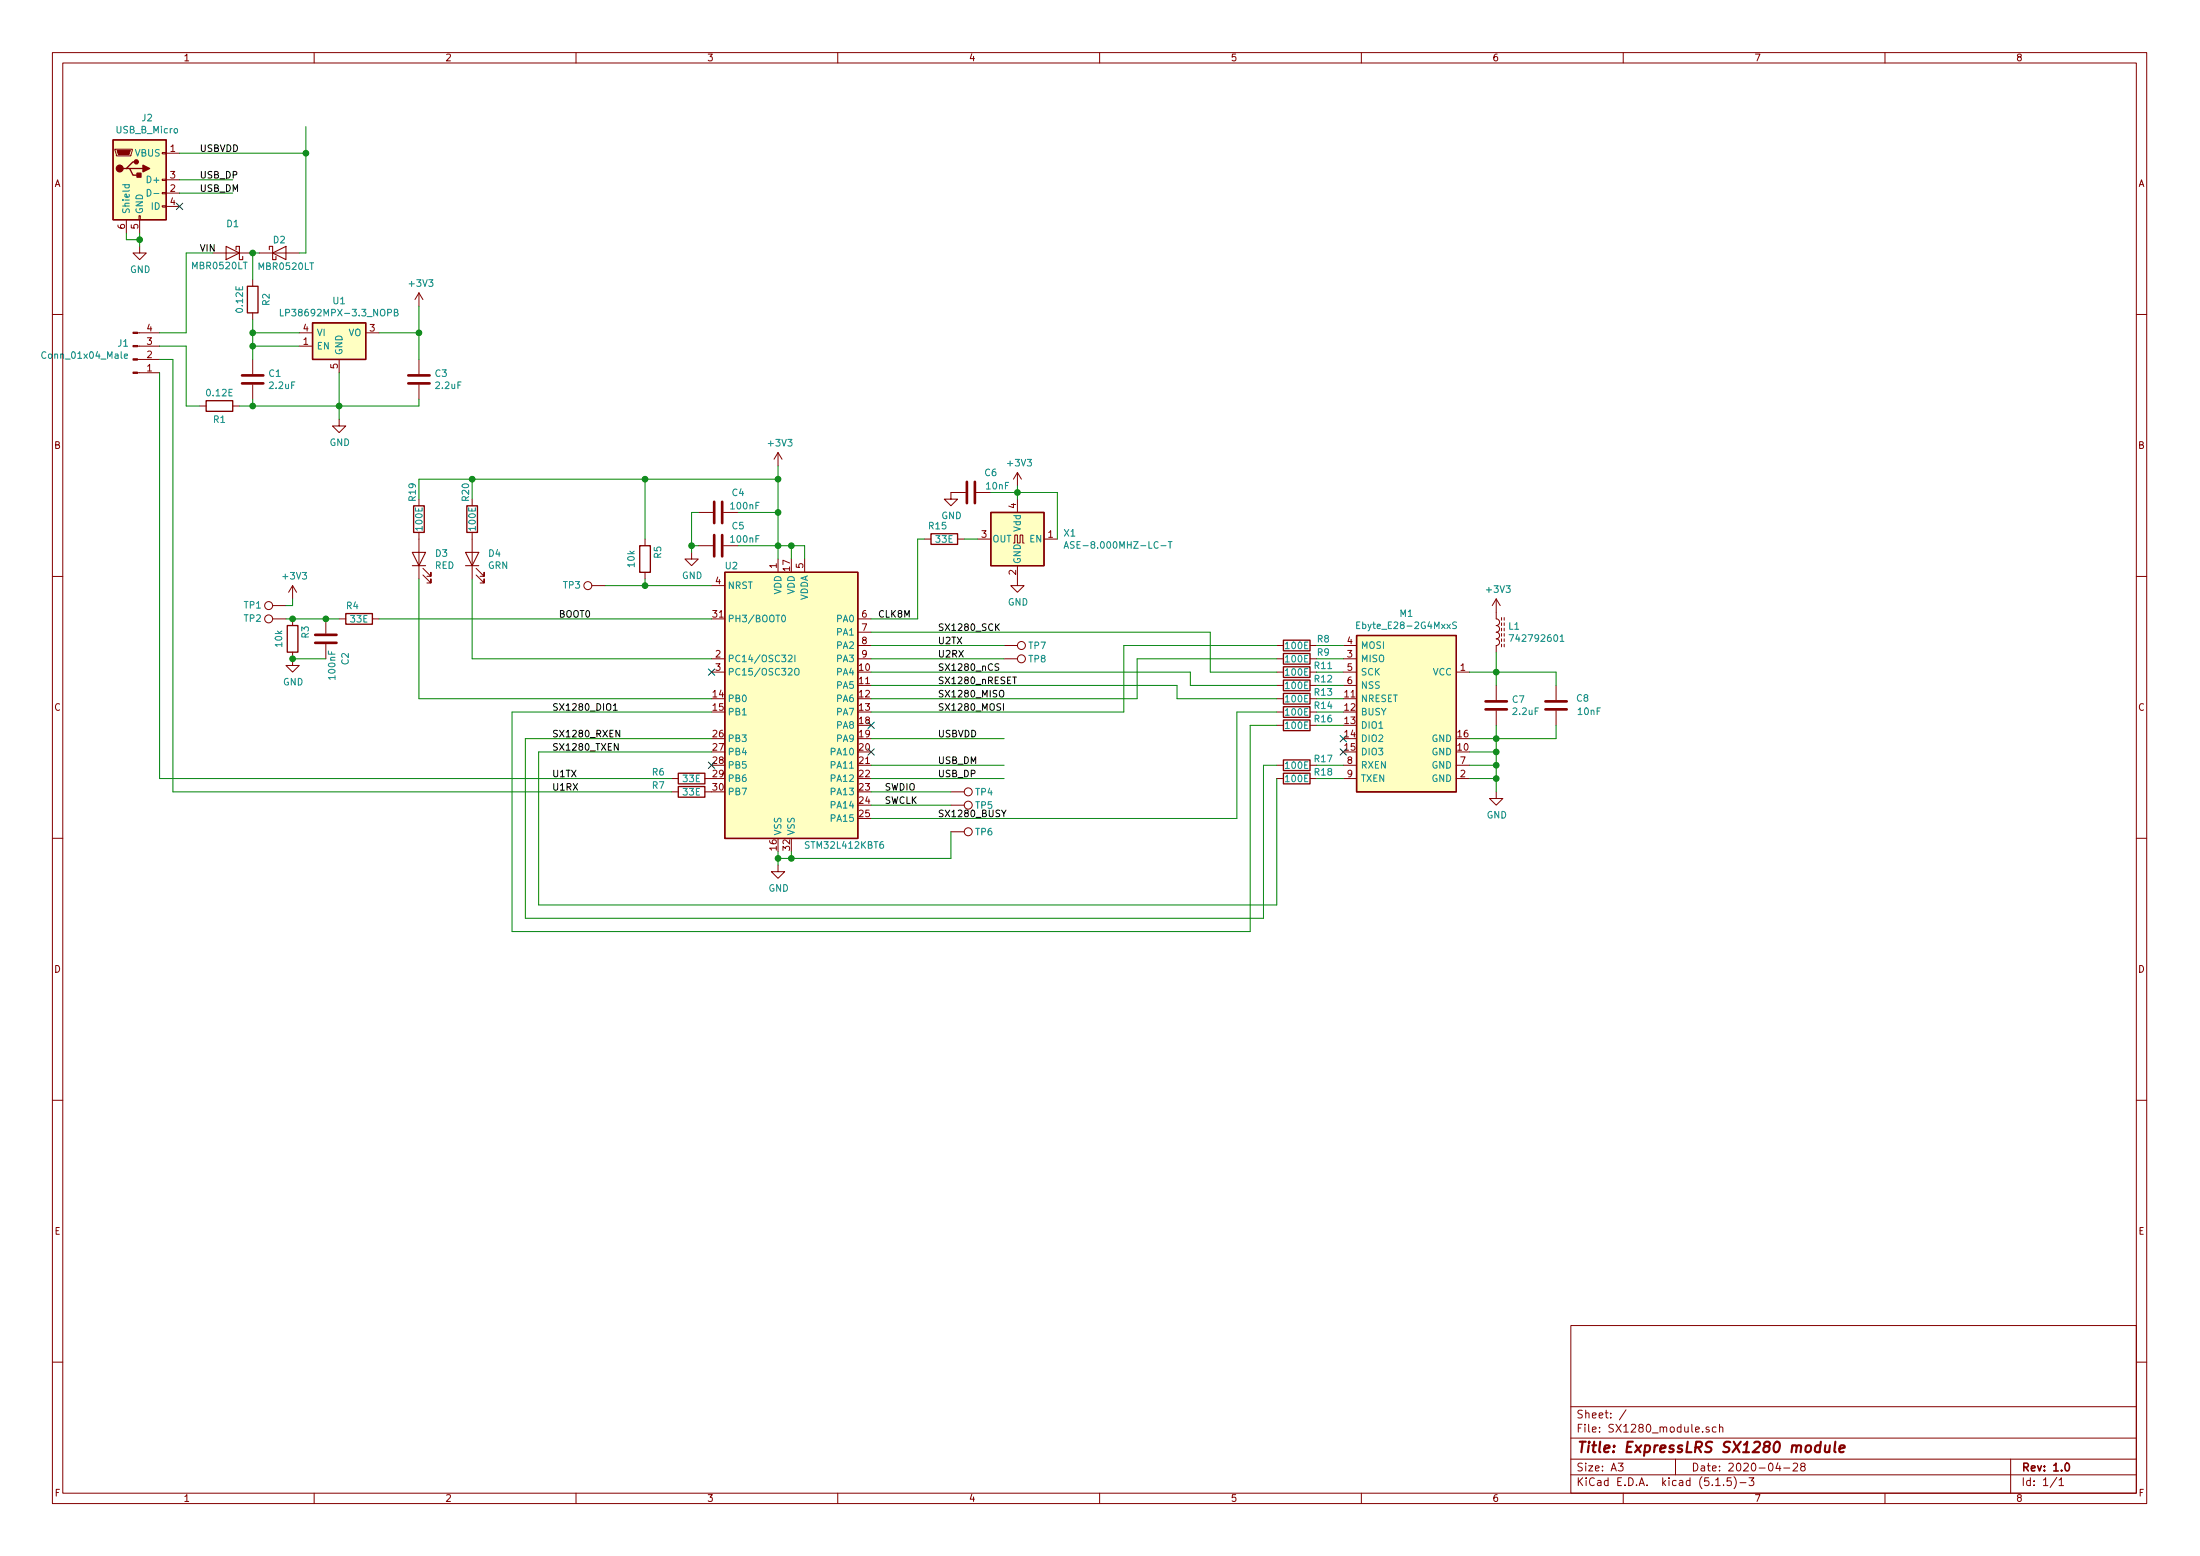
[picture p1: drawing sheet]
EESchema Schematic File Version 4
EELAYER 30 0
EELAYER END
$Descr A3 16535 11693
encoding utf-8
Sheet 1 1
Title "ExpressLRS SX1280 module"
Date "2020-04-28"
Rev "1.0"
Comp ""
Comment1 ""
Comment2 ""
Comment3 ""
Comment4 ""
$EndDescr
$Comp
L SX1280_module:STM32L412KBT6 U2
U 1 1
P 5950 5600
F 0 "U2" H 5500 6950 50  0000 C CNN
F 1 "STM32L412KBT6" H 6350 4850 50  0000 C CNN
F 2 "Package_QFP:LQFP-32_7x7mm_P0.8mm" H 5450 4200 50  0001 R CNN
F 3 "https://www.st.com/resource/en/datasheet/stm32l412kb.pdf" H 5950 5600 50  0001 C CNN
F 4 "497-18229-ND" H 5950 5600 50  0001 C CNN "DIGIKEY_PARTNR"
F 5 "Cortex-M4 MCU, 128k flash, 40k RAM, TQFP32" H 5950 5600 50  0001 C CNN "Description"
F 6 "ST Microelectronics" H 5950 5600 50  0001 C CNN "Manufacturer"
F 7 "STM32L412KBT6" H 5950 5600 50  0001 C CNN "Manufacturer_PN"
	1    5950 5600
	1    0    0    -1  
$EndComp
$Comp
L power:GND #PWR08
U 1 1
P 5850 6500
F 0 "#PWR08" H 5850 6250 50  0001 C CNN
F 1 "GND" H 5855 6327 50  0000 C CNN
F 2 "" H 5850 6500 50  0001 C CNN
F 3 "" H 5850 6500 50  0001 C CNN
	1    5850 6500
	1    0    0    -1  
$EndComp
Wire Wire Line
	5850 6500 5850 6450
Wire Wire Line
	5950 6400 5950 6450
Wire Wire Line
	5950 6450 5850 6450
Connection ~ 5850 6450
Wire Wire Line
	5850 6450 5850 6400
$Comp
L SX1280_module:LP38692MPX-3.3_NOPB U1
U 1 1
P 2550 2500
F 0 "U1" H 2550 2742 50  0000 C CNN
F 1 "LP38692MPX-3.3_NOPB" H 2550 2651 50  0000 C CNN
F 2 "Package_TO_SOT_SMD:SOT-223-5" H 2550 2700 50  0001 C CNN
F 3 "https://www.ti.com/lit/ds/symlink/lp38692.pdf" H 2650 2250 50  0001 C CNN
F 4 "3.3V/1A LDO in SOT223, stable with ceramic output caps" H 2550 2500 50  0001 C CNN "Description"
F 5 "Texas Instruments" H 2550 2500 50  0001 C CNN "Manufacturer"
F 6 "LP38692MPX-3.3_NOPB" H 2550 2500 50  0001 C CNN "Manufacturer_PN"
	1    2550 2500
	1    0    0    -1  
$EndComp
$Comp
L Device:C C1
U 1 1
P 1900 2850
F 0 "C1" H 2015 2896 50  0000 L CNN
F 1 "2.2uF" H 2015 2805 50  0000 L CNN
F 2 "Capacitor_SMD:C_0603_1608Metric" H 1938 2700 50  0001 C CNN
F 3 "~" H 1900 2850 50  0001 C CNN
F 4 "2.2uF/16V capacitor, X7R 10%, 0603" H 1900 2850 50  0001 C CNN "Description"
F 5 "Any" H 1900 2850 50  0001 C CNN "Manufacturer"
F 6 "Any" H 1900 2850 50  0001 C CNN "Manufacturer_PN"
	1    1900 2850
	1    0    0    -1  
$EndComp
$Comp
L power:GND #PWR04
U 1 1
P 2550 3150
F 0 "#PWR04" H 2550 2900 50  0001 C CNN
F 1 "GND" H 2555 2977 50  0000 C CNN
F 2 "" H 2550 3150 50  0001 C CNN
F 3 "" H 2550 3150 50  0001 C CNN
	1    2550 3150
	1    0    0    -1  
$EndComp
Wire Wire Line
	2250 2500 1900 2500
Wire Wire Line
	1900 2500 1900 2600
Wire Wire Line
	2250 2600 1900 2600
Connection ~ 1900 2600
Wire Wire Line
	1900 2600 1900 2700
Wire Wire Line
	1900 3050 2550 3050
Wire Wire Line
	2550 3050 2550 3150
Wire Wire Line
	2550 2800 2550 3050
Connection ~ 2550 3050
$Comp
L power:+3V3 #PWR05
U 1 1
P 3150 2300
F 0 "#PWR05" H 3150 2150 50  0001 C CNN
F 1 "+3V3" H 3165 2473 50  0000 C CNN
F 2 "" H 3150 2300 50  0001 C CNN
F 3 "" H 3150 2300 50  0001 C CNN
	1    3150 2300
	1    0    0    -1  
$EndComp
Wire Wire Line
	2850 2500 3150 2500
Wire Wire Line
	3150 2500 3150 2300
$Comp
L Connector:Conn_01x04_Male J1
U 1 1
P 1000 2700
F 0 "J1" H 972 2582 50  0000 R CNN
F 1 "Conn_01x04_Male" H 972 2673 50  0000 R CNN
F 2 "Connector_PinHeader_2.00mm:PinHeader_1x04_P2.00mm_Vertical" H 1000 2700 50  0001 C CNN
F 3 "~" H 1000 2700 50  0001 C CNN
F 4 "4-pin 2mm header. Do not assemble" H 1000 2700 50  0001 C CNN "Description"
F 5 "Any" H 1000 2700 50  0001 C CNN "Manufacturer"
F 6 "Any" H 1000 2700 50  0001 C CNN "Manufacturer_PN"
	1    1000 2700
	1    0    0    1   
$EndComp
Wire Wire Line
	1400 3050 1500 3050
Connection ~ 1900 3050
Wire Wire Line
	1900 3000 1900 3050
Text Label 1500 1900 0    50   ~ 0
VIN
Wire Wire Line
	1200 2600 1400 2600
Wire Wire Line
	1400 2600 1400 3050
$Comp
L Device:C C3
U 1 1
P 3150 2850
F 0 "C3" H 3265 2896 50  0000 L CNN
F 1 "2.2uF" H 3265 2805 50  0000 L CNN
F 2 "Capacitor_SMD:C_0603_1608Metric" H 3188 2700 50  0001 C CNN
F 3 "~" H 3150 2850 50  0001 C CNN
F 4 "2.2uF/16V capacitor, X7R 10%, 0603" H 3150 2850 50  0001 C CNN "Description"
F 5 "Any" H 3150 2850 50  0001 C CNN "Manufacturer"
F 6 "Any" H 3150 2850 50  0001 C CNN "Manufacturer_PN"
	1    3150 2850
	1    0    0    -1  
$EndComp
Wire Wire Line
	2550 3050 3150 3050
Wire Wire Line
	3150 3050 3150 3000
Wire Wire Line
	3150 2500 3150 2700
Connection ~ 3150 2500
$Comp
L power:+3V3 #PWR07
U 1 1
P 5850 3500
F 0 "#PWR07" H 5850 3350 50  0001 C CNN
F 1 "+3V3" H 5865 3673 50  0000 C CNN
F 2 "" H 5850 3500 50  0001 C CNN
F 3 "" H 5850 3500 50  0001 C CNN
	1    5850 3500
	1    0    0    -1  
$EndComp
Wire Wire Line
	5950 4200 5950 4100
Wire Wire Line
	5950 4100 5850 4100
Connection ~ 5850 4100
Wire Wire Line
	5850 4100 5850 4200
Wire Wire Line
	6050 4200 6050 4100
Wire Wire Line
	6050 4100 5950 4100
Connection ~ 5950 4100
$Comp
L Device:C C4
U 1 1
P 5400 3850
F 0 "C4" V 5250 4000 50  0000 C CNN
F 1 "100nF" V 5350 4050 50  0000 C CNN
F 2 "Capacitor_SMD:C_0603_1608Metric" H 5438 3700 50  0001 C CNN
F 3 "~" H 5400 3850 50  0001 C CNN
F 4 "100nF/16V capacitor, X7R 10%, 0603" V 5400 3850 50  0001 C CNN "Description"
F 5 "Any" H 5400 3850 50  0001 C CNN "Manufacturer"
F 6 "Any" H 5400 3850 50  0001 C CNN "Manufacturer_PN"
	1    5400 3850
	0    1    1    0   
$EndComp
$Comp
L Device:C C5
U 1 1
P 5400 4100
F 0 "C5" V 5250 4250 50  0000 C CNN
F 1 "100nF" V 5350 4300 50  0000 C CNN
F 2 "Capacitor_SMD:C_0603_1608Metric" H 5438 3950 50  0001 C CNN
F 3 "~" H 5400 4100 50  0001 C CNN
F 4 "100nF/16V capacitor, X7R 10%, 0603" V 5400 4100 50  0001 C CNN "Description"
F 5 "Any" H 5400 4100 50  0001 C CNN "Manufacturer"
F 6 "Any" H 5400 4100 50  0001 C CNN "Manufacturer_PN"
	1    5400 4100
	0    1    1    0   
$EndComp
Wire Wire Line
	5850 3500 5850 3600
Wire Wire Line
	5550 3850 5850 3850
Connection ~ 5850 3850
Wire Wire Line
	5850 3850 5850 4100
Wire Wire Line
	5550 4100 5850 4100
$Comp
L power:GND #PWR06
U 1 1
P 5200 4150
F 0 "#PWR06" H 5200 3900 50  0001 C CNN
F 1 "GND" H 5205 3977 50  0000 C CNN
F 2 "" H 5200 4150 50  0001 C CNN
F 3 "" H 5200 4150 50  0001 C CNN
	1    5200 4150
	1    0    0    -1  
$EndComp
Wire Wire Line
	5250 3850 5200 3850
Wire Wire Line
	5200 3850 5200 4100
Wire Wire Line
	5250 4100 5200 4100
Connection ~ 5200 4100
Wire Wire Line
	5200 4100 5200 4150
Wire Wire Line
	6550 6050 7150 6050
Wire Wire Line
	6550 5950 7150 5950
Text Label 6650 5950 0    50   ~ 0
SWDIO
Text Label 6650 6050 0    50   ~ 0
SWCLK
Text Label 7050 5850 0    50   ~ 0
USB_DP
Text Label 7050 5750 0    50   ~ 0
USB_DM
Text Label 4150 5950 0    50   ~ 0
U1RX
Text Label 4150 5850 0    50   ~ 0
U1TX
$Comp
L Oscillator:ASE-xxxMHz X1
U 1 1
P 7650 4050
F 0 "X1" H 7306 4096 50  0000 R CNN
F 1 "ASE-8.000MHZ-LC-T" H 7306 4005 50  0000 R CNN
F 2 "Oscillator:Oscillator_SMD_Abracon_ASE-4Pin_3.2x2.5mm" H 8350 3700 50  0001 C CNN
F 3 "http://www.abracon.com/Oscillators/ASV.pdf" H 7550 4050 50  0001 C CNN
F 4 "3.3V CMOS SMD Crystal Oscillator, 3.2x2.5mm, 8.0000MHz, 50ppm" H 7650 4050 50  0001 C CNN "Description"
F 5 "Abracon" H 7650 4050 50  0001 C CNN "Manufacturer"
F 6 "ASE-8.000MHZ-LC-T" H 7650 4050 50  0001 C CNN "Manufacturer_PN"
	1    7650 4050
	-1   0    0    -1  
$EndComp
$Comp
L power:GND #PWR011
U 1 1
P 7650 4350
F 0 "#PWR011" H 7650 4100 50  0001 C CNN
F 1 "GND" H 7655 4177 50  0000 C CNN
F 2 "" H 7650 4350 50  0001 C CNN
F 3 "" H 7650 4350 50  0001 C CNN
	1    7650 4350
	1    0    0    -1  
$EndComp
$Comp
L power:+3V3 #PWR010
U 1 1
P 7650 3650
F 0 "#PWR010" H 7650 3500 50  0001 C CNN
F 1 "+3V3" H 7665 3823 50  0000 C CNN
F 2 "" H 7650 3650 50  0001 C CNN
F 3 "" H 7650 3650 50  0001 C CNN
	1    7650 3650
	1    0    0    -1  
$EndComp
$Comp
L Device:C C6
U 1 1
P 7300 3700
F 0 "C6" V 7150 3850 50  0000 C CNN
F 1 "10nF" V 7250 3900 50  0000 C CNN
F 2 "Capacitor_SMD:C_0603_1608Metric" H 7338 3550 50  0001 C CNN
F 3 "~" H 7300 3700 50  0001 C CNN
F 4 "10nF/25V capacitor, X7R 10%, 0603" V 7300 3700 50  0001 C CNN "Description"
F 5 "Any" H 7300 3700 50  0001 C CNN "Manufacturer"
F 6 "Any" H 7300 3700 50  0001 C CNN "Manufacturer_PN"
	1    7300 3700
	0    1    1    0   
$EndComp
Wire Wire Line
	7450 3700 7650 3700
Wire Wire Line
	7650 3700 7650 3650
Wire Wire Line
	7650 3750 7650 3700
Connection ~ 7650 3700
$Comp
L power:GND #PWR09
U 1 1
P 7150 3700
F 0 "#PWR09" H 7150 3450 50  0001 C CNN
F 1 "GND" H 7155 3527 50  0000 C CNN
F 2 "" H 7150 3700 50  0001 C CNN
F 3 "" H 7150 3700 50  0001 C CNN
	1    7150 3700
	1    0    0    -1  
$EndComp
$Comp
L Device:R R15
U 1 1
P 7100 4050
F 0 "R15" V 7000 4000 50  0000 C CNN
F 1 "33E" V 7100 4050 50  0000 C CNN
F 2 "Resistor_SMD:R_0603_1608Metric" V 7030 4050 50  0001 C CNN
F 3 "~" H 7100 4050 50  0001 C CNN
F 4 "33 Ohm/1%/0603 chip resistor" V 7100 4050 50  0001 C CNN "Description"
F 5 "Any" H 7100 4050 50  0001 C CNN "Manufacturer"
F 6 "Any" H 7100 4050 50  0001 C CNN "Manufacturer_PN"
	1    7100 4050
	0    1    1    0   
$EndComp
Wire Wire Line
	7250 4050 7350 4050
Wire Wire Line
	6550 4650 6900 4650
Wire Wire Line
	6900 4650 6900 4050
Wire Wire Line
	6900 4050 6950 4050
Text Label 6600 4650 0    50   ~ 0
CLK8M
Wire Wire Line
	7650 3700 7950 3700
Wire Wire Line
	7950 3700 7950 4050
$Comp
L Device:R R5
U 1 1
P 4850 4200
F 0 "R5" V 4750 4150 50  0000 C CNN
F 1 "10k" V 4950 4200 50  0000 C CNN
F 2 "Resistor_SMD:R_0603_1608Metric" V 4780 4200 50  0001 C CNN
F 3 "~" H 4850 4200 50  0001 C CNN
F 4 "10kOhm/1%/0603 chip resistor" V 4850 4200 50  0001 C CNN "Description"
F 5 "Any" H 4850 4200 50  0001 C CNN "Manufacturer"
F 6 "Any" H 4850 4200 50  0001 C CNN "Manufacturer_PN"
	1    4850 4200
	-1   0    0    1   
$EndComp
Wire Wire Line
	4850 4050 4850 3600
Wire Wire Line
	4850 3600 5850 3600
Connection ~ 5850 3600
Wire Wire Line
	5850 3600 5850 3850
Wire Wire Line
	5350 4400 4850 4400
Wire Wire Line
	4850 4400 4850 4350
$Comp
L Connector:TestPoint TP3
U 1 1
P 4550 4400
F 0 "TP3" V 4550 4650 50  0000 C CNN
F 1 "TestPoint" V 4654 4472 50  0001 C CNN
F 2 "TestPoint:TestPoint_Pad_D1.0mm" H 4750 4400 50  0001 C CNN
F 3 "~" H 4750 4400 50  0001 C CNN
F 4 "Testpoint" H 4550 4400 50  0001 C CNN "Description"
F 5 "Not Applicable" H 4550 4400 50  0001 C CNN "Manufacturer"
F 6 "Not Applicable" H 4550 4400 50  0001 C CNN "Manufacturer_PN"
	1    4550 4400
	0    -1   -1   0   
$EndComp
Wire Wire Line
	4850 4400 4550 4400
Connection ~ 4850 4400
$Comp
L Device:R R4
U 1 1
P 2700 4650
F 0 "R4" V 2600 4600 50  0000 C CNN
F 1 "33E" V 2700 4650 50  0000 C CNN
F 2 "Resistor_SMD:R_0603_1608Metric" V 2630 4650 50  0001 C CNN
F 3 "~" H 2700 4650 50  0001 C CNN
F 4 "33 Ohm/1%/0603 chip resistor" V 2700 4650 50  0001 C CNN "Description"
F 5 "Any" H 2700 4650 50  0001 C CNN "Manufacturer"
F 6 "Any" H 2700 4650 50  0001 C CNN "Manufacturer_PN"
	1    2700 4650
	0    1    1    0   
$EndComp
$Comp
L Device:C C2
U 1 1
P 2450 4800
F 0 "C2" V 2300 4950 50  0000 C CNN
F 1 "100nF" V 2400 5000 50  0000 C CNN
F 2 "Capacitor_SMD:C_0603_1608Metric" H 2488 4650 50  0001 C CNN
F 3 "~" H 2450 4800 50  0001 C CNN
F 4 "100nF/16V capacitor, X7R 10%, 0603" V 2450 4800 50  0001 C CNN "Description"
F 5 "Any" H 2450 4800 50  0001 C CNN "Manufacturer"
F 6 "Any" H 2450 4800 50  0001 C CNN "Manufacturer_PN"
	1    2450 4800
	-1   0    0    1   
$EndComp
$Comp
L Device:R R3
U 1 1
P 2200 4800
F 0 "R3" V 2100 4750 50  0000 C CNN
F 1 "10k" V 2300 4800 50  0000 C CNN
F 2 "Resistor_SMD:R_0603_1608Metric" V 2130 4800 50  0001 C CNN
F 3 "~" H 2200 4800 50  0001 C CNN
F 4 "10kOhm/1%/0603 chip resistor" V 2200 4800 50  0001 C CNN "Description"
F 5 "Any" H 2200 4800 50  0001 C CNN "Manufacturer"
F 6 "Any" H 2200 4800 50  0001 C CNN "Manufacturer_PN"
	1    2200 4800
	-1   0    0    1   
$EndComp
$Comp
L power:GND #PWR03
U 1 1
P 2200 4950
F 0 "#PWR03" H 2200 4700 50  0001 C CNN
F 1 "GND" H 2205 4777 50  0000 C CNN
F 2 "" H 2200 4950 50  0001 C CNN
F 3 "" H 2200 4950 50  0001 C CNN
	1    2200 4950
	1    0    0    -1  
$EndComp
Wire Wire Line
	2450 4650 2550 4650
Wire Wire Line
	2200 4650 2450 4650
Connection ~ 2450 4650
Wire Wire Line
	2450 4950 2200 4950
Connection ~ 2200 4950
$Comp
L Connector:TestPoint TP2
U 1 1
P 2150 4650
F 0 "TP2" V 2150 4900 50  0000 C CNN
F 1 "TestPoint" V 2254 4722 50  0001 C CNN
F 2 "TestPoint:TestPoint_Pad_D1.0mm" H 2350 4650 50  0001 C CNN
F 3 "~" H 2350 4650 50  0001 C CNN
F 4 "Testpoint" H 2150 4650 50  0001 C CNN "Description"
F 5 "Not Applicable" H 2150 4650 50  0001 C CNN "Manufacturer"
F 6 "Not Applicable" H 2150 4650 50  0001 C CNN "Manufacturer_PN"
	1    2150 4650
	0    -1   -1   0   
$EndComp
Wire Wire Line
	2150 4650 2200 4650
Connection ~ 2200 4650
Text Label 7050 5550 0    50   ~ 0
USBVDD
Wire Wire Line
	1200 2500 1400 2500
Wire Wire Line
	1400 1900 1600 1900
$Comp
L Connector:USB_B_Micro J2
U 1 1
P 1050 1350
F 0 "J2" H 1107 1817 50  0000 C CNN
F 1 "USB_B_Micro" H 1107 1726 50  0000 C CNN
F 2 "Connector_USB:USB_Micro-B_Wuerth_614105150721_Vertical_CircularHoles" H 1200 1300 50  0001 C CNN
F 3 "~" H 1200 1300 50  0001 C CNN
F 4 "Vertical micro-USB connector, THT" H 1050 1350 50  0001 C CNN "Description"
F 5 "Wurth" H 1050 1350 50  0001 C CNN "Manufacturer"
F 6 "614105150721" H 1050 1350 50  0001 C CNN "Manufacturer_PN"
	1    1050 1350
	1    0    0    -1  
$EndComp
$Comp
L power:GND #PWR01
U 1 1
P 1050 1850
F 0 "#PWR01" H 1050 1600 50  0001 C CNN
F 1 "GND" H 1055 1677 50  0000 C CNN
F 2 "" H 1050 1850 50  0001 C CNN
F 3 "" H 1050 1850 50  0001 C CNN
	1    1050 1850
	1    0    0    -1  
$EndComp
Wire Wire Line
	1350 1150 2300 1150
Wire Wire Line
	2300 950  2300 1150
Text Label 1500 1150 0    50   ~ 0
USBVDD
Wire Wire Line
	1050 1750 1050 1800
Wire Wire Line
	950  1750 950  1800
Wire Wire Line
	950  1800 1050 1800
Connection ~ 1050 1800
Wire Wire Line
	1050 1800 1050 1850
Wire Wire Line
	1350 1350 1750 1350
Wire Wire Line
	1350 1450 1750 1450
NoConn ~ 1350 1550
Text Label 1500 1450 0    50   ~ 0
USB_DM
Text Label 1500 1350 0    50   ~ 0
USB_DP
$Comp
L Diode:MBR0520LT D1
U 1 1
P 1750 1900
F 0 "D1" H 1750 1684 50  0000 C CNN
F 1 "MBR0520LT" H 1850 2000 50  0000 C CNN
F 2 "Diode_SMD:D_SOD-123" H 1750 1725 50  0001 C CNN
F 3 "http://www.onsemi.com/pub_link/Collateral/MBR0520LT1-D.PDF" H 1750 1900 50  0001 C CNN
F 4 "20V/0.5A Schottky rectifier, SOD-123" H 1750 1900 50  0001 C CNN "Description"
F 5 "ON Semiconductor" H 1750 1900 50  0001 C CNN "Manufacturer"
F 6 "MBR0520LT" H 1750 1900 50  0001 C CNN "Manufacturer_PN"
	1    1750 1900
	-1   0    0    1   
$EndComp
$Comp
L Diode:MBR0520LT D2
U 1 1
P 2100 1900
F 0 "D2" H 2100 2000 50  0000 C CNN
F 1 "MBR0520LT" H 2150 1800 50  0000 C CNN
F 2 "Diode_SMD:D_SOD-123" H 2100 1725 50  0001 C CNN
F 3 "http://www.onsemi.com/pub_link/Collateral/MBR0520LT1-D.PDF" H 2100 1900 50  0001 C CNN
F 4 "20V/0.5A Schottky rectifier, SOD-123" H 2100 1900 50  0001 C CNN "Description"
F 5 "ON Semiconductor" H 2100 1900 50  0001 C CNN "Manufacturer"
F 6 "MBR0520LT" H 2100 1900 50  0001 C CNN "Manufacturer_PN"
	1    2100 1900
	1    0    0    -1  
$EndComp
Wire Wire Line
	1950 1900 1900 1900
Wire Wire Line
	2300 1900 2250 1900
$Comp
L Connector:TestPoint TP4
U 1 1
P 7150 5950
F 0 "TP4" V 7150 6200 50  0000 C CNN
F 1 "TestPoint" V 7254 6022 50  0001 C CNN
F 2 "TestPoint:TestPoint_Pad_D1.0mm" H 7350 5950 50  0001 C CNN
F 3 "~" H 7350 5950 50  0001 C CNN
F 4 "Testpoint" H 7150 5950 50  0001 C CNN "Description"
F 5 "Not Applicable" H 7150 5950 50  0001 C CNN "Manufacturer"
F 6 "Not Applicable" H 7150 5950 50  0001 C CNN "Manufacturer_PN"
	1    7150 5950
	0    1    1    0   
$EndComp
$Comp
L Connector:TestPoint TP5
U 1 1
P 7150 6050
F 0 "TP5" V 7150 6300 50  0000 C CNN
F 1 "TestPoint" V 7254 6122 50  0001 C CNN
F 2 "TestPoint:TestPoint_Pad_D1.0mm" H 7350 6050 50  0001 C CNN
F 3 "~" H 7350 6050 50  0001 C CNN
F 4 "Testpoint" H 7150 6050 50  0001 C CNN "Description"
F 5 "Not Applicable" H 7150 6050 50  0001 C CNN "Manufacturer"
F 6 "Not Applicable" H 7150 6050 50  0001 C CNN "Manufacturer_PN"
	1    7150 6050
	0    1    1    0   
$EndComp
$Comp
L Connector:TestPoint TP6
U 1 1
P 7150 6250
F 0 "TP6" V 7150 6500 50  0000 C CNN
F 1 "TestPoint" V 7254 6322 50  0001 C CNN
F 2 "TestPoint:TestPoint_Pad_D1.0mm" H 7350 6250 50  0001 C CNN
F 3 "~" H 7350 6250 50  0001 C CNN
F 4 "Testpoint" H 7150 6250 50  0001 C CNN "Description"
F 5 "Not Applicable" H 7150 6250 50  0001 C CNN "Manufacturer"
F 6 "Not Applicable" H 7150 6250 50  0001 C CNN "Manufacturer_PN"
	1    7150 6250
	0    1    1    0   
$EndComp
Wire Wire Line
	5950 6450 7150 6450
Wire Wire Line
	7150 6450 7150 6250
Connection ~ 5950 6450
Text Label 7050 4750 0    50   ~ 0
SX1280_SCK
Text Label 7050 5050 0    50   ~ 0
SX1280_nCS
Text Label 7050 5150 0    50   ~ 0
SX1280_nRESET
Text Label 7050 5250 0    50   ~ 0
SX1280_MISO
Text Label 7050 5350 0    50   ~ 0
SX1280_MOSI
Text Label 7050 6150 0    50   ~ 0
SX1280_BUSY
Text Label 4150 5350 0    50   ~ 0
SX1280_DIO1
Text Label 4150 5550 0    50   ~ 0
SX1280_RXEN
Text Label 4150 5650 0    50   ~ 0
SX1280_TXEN
Wire Wire Line
	6550 4850 7550 4850
Wire Wire Line
	6550 4950 7550 4950
Text Label 7050 4850 0    50   ~ 0
U2TX
Text Label 7050 4950 0    50   ~ 0
U2RX
Wire Wire Line
	6550 5550 7550 5550
Wire Wire Line
	6550 5750 7550 5750
Wire Wire Line
	6550 5850 7550 5850
Text Label 4200 4650 0    50   ~ 0
BOOT0
$Comp
L Connector:TestPoint TP1
U 1 1
P 2150 4550
F 0 "TP1" V 2150 4800 50  0000 C CNN
F 1 "TestPoint" V 2254 4622 50  0001 C CNN
F 2 "TestPoint:TestPoint_Pad_D1.0mm" H 2350 4550 50  0001 C CNN
F 3 "~" H 2350 4550 50  0001 C CNN
F 4 "Testpoint" H 2150 4550 50  0001 C CNN "Description"
F 5 "Not Applicable" H 2150 4550 50  0001 C CNN "Manufacturer"
F 6 "Not Applicable" H 2150 4550 50  0001 C CNN "Manufacturer_PN"
	1    2150 4550
	0    -1   -1   0   
$EndComp
$Comp
L power:+3V3 #PWR02
U 1 1
P 2200 4500
F 0 "#PWR02" H 2200 4350 50  0001 C CNN
F 1 "+3V3" H 2215 4673 50  0000 C CNN
F 2 "" H 2200 4500 50  0001 C CNN
F 3 "" H 2200 4500 50  0001 C CNN
	1    2200 4500
	1    0    0    -1  
$EndComp
Wire Wire Line
	2200 4500 2200 4550
Wire Wire Line
	2200 4550 2150 4550
Connection ~ 2300 1150
Wire Wire Line
	2300 1150 2300 1900
Wire Wire Line
	1400 1900 1400 2500
$Comp
L Device:R R2
U 1 1
P 1900 2250
F 0 "R2" V 2000 2250 50  0000 C CNN
F 1 "0.12E" V 1800 2250 50  0000 C CNN
F 2 "Resistor_SMD:R_0603_1608Metric" V 1830 2250 50  0001 C CNN
F 3 "~" H 1900 2250 50  0001 C CNN
F 4 "120mOhm/1%/0603 chip resistor" V 1900 2250 50  0001 C CNN "Description"
F 5 "Any" H 1900 2250 50  0001 C CNN "Manufacturer"
F 6 "Any" H 1900 2250 50  0001 C CNN "Manufacturer_PN"
	1    1900 2250
	1    0    0    -1  
$EndComp
Wire Wire Line
	1900 2100 1900 1900
Connection ~ 1900 1900
Wire Wire Line
	1900 2400 1900 2500
Connection ~ 1900 2500
$Comp
L Device:R R1
U 1 1
P 1650 3050
F 0 "R1" V 1750 3050 50  0000 C CNN
F 1 "0.12E" V 1550 3050 50  0000 C CNN
F 2 "Resistor_SMD:R_0603_1608Metric" V 1580 3050 50  0001 C CNN
F 3 "~" H 1650 3050 50  0001 C CNN
F 4 "120mOhm/1%/0603 chip resistor" V 1650 3050 50  0001 C CNN "Description"
F 5 "Any" H 1650 3050 50  0001 C CNN "Manufacturer"
F 6 "Any" H 1650 3050 50  0001 C CNN "Manufacturer_PN"
	1    1650 3050
	0    1    1    0   
$EndComp
Wire Wire Line
	1800 3050 1900 3050
$Comp
L Device:R R6
U 1 1
P 5200 5850
F 0 "R6" V 5150 5600 50  0000 C CNN
F 1 "33E" V 5200 5850 50  0000 C CNN
F 2 "Resistor_SMD:R_0603_1608Metric" V 5130 5850 50  0001 C CNN
F 3 "~" H 5200 5850 50  0001 C CNN
F 4 "33 Ohm/1%/0603 chip resistor" V 5200 5850 50  0001 C CNN "Description"
F 5 "Any" H 5200 5850 50  0001 C CNN "Manufacturer"
F 6 "Any" H 5200 5850 50  0001 C CNN "Manufacturer_PN"
	1    5200 5850
	0    1    1    0   
$EndComp
$Comp
L Device:R R7
U 1 1
P 5200 5950
F 0 "R7" V 5150 5700 50  0000 C CNN
F 1 "33E" V 5200 5950 50  0000 C CNN
F 2 "Resistor_SMD:R_0603_1608Metric" V 5130 5950 50  0001 C CNN
F 3 "~" H 5200 5950 50  0001 C CNN
F 4 "33 Ohm/1%/0603 chip resistor" V 5200 5950 50  0001 C CNN "Description"
F 5 "Any" H 5200 5950 50  0001 C CNN "Manufacturer"
F 6 "Any" H 5200 5950 50  0001 C CNN "Manufacturer_PN"
	1    5200 5950
	0    1    1    0   
$EndComp
$Comp
L SX1280_module:Ebyte_E28-2G4MxxS M1
U 1 1
P 10400 5750
F 0 "M1" H 10575 6892 50  0000 C CNN
F 1 "Ebyte_E28-2G4MxxS" H 10575 6801 50  0000 C CNN
F 2 "SX1280_module:E28-2G4MxxS" H 10400 6850 50  0001 C CNN
F 3 "http://www.ebyte.com/en/downpdf.aspx?id=401" H 10500 6300 50  0001 C CNN
F 4 "Semtech SX1280 based radio module with +20dBm PA" H 10400 5750 50  0001 C CNN "Description"
F 5 "Chengdu Ebyte" H 10400 5750 50  0001 C CNN "Manufacturer"
F 6 "E28-2G4M20S" H 10400 5750 50  0001 C CNN "Manufacturer_PN"
	1    10400 5750
	1    0    0    -1  
$EndComp
$Comp
L Device:C C7
U 1 1
P 11250 5300
F 0 "C7" H 11365 5346 50  0000 L CNN
F 1 "2.2uF" H 11365 5255 50  0000 L CNN
F 2 "Capacitor_SMD:C_0603_1608Metric" H 11288 5150 50  0001 C CNN
F 3 "~" H 11250 5300 50  0001 C CNN
F 4 "2.2uF/16V capacitor, X7R 10%, 0603" H 11250 5300 50  0001 C CNN "Description"
F 5 "Any" H 11250 5300 50  0001 C CNN "Manufacturer"
F 6 "Any" H 11250 5300 50  0001 C CNN "Manufacturer_PN"
	1    11250 5300
	1    0    0    -1  
$EndComp
$Comp
L Device:C C8
U 1 1
P 11700 5300
F 0 "C8" H 11500 5250 50  0000 C CNN
F 1 "10nF" H 11450 5350 50  0000 C CNN
F 2 "Capacitor_SMD:C_0603_1608Metric" H 11738 5150 50  0001 C CNN
F 3 "~" H 11700 5300 50  0001 C CNN
F 4 "10nF/25V capacitor, X7R 10%, 0603" V 11700 5300 50  0001 C CNN "Description"
F 5 "Any" H 11700 5300 50  0001 C CNN "Manufacturer"
F 6 "Any" H 11700 5300 50  0001 C CNN "Manufacturer_PN"
	1    11700 5300
	-1   0    0    1   
$EndComp
$Comp
L Device:L_Core_Ferrite L1
U 1 1
P 11250 4750
F 0 "L1" H 11338 4796 50  0000 L CNN
F 1 "742792601" H 11338 4705 50  0000 L CNN
F 2 "Inductor_SMD:L_0603_1608Metric" H 11250 4750 50  0001 C CNN
F 3 "http://www.farnell.com/datasheets/1919498.pdf?_ga=2.267984203.477503528.1588231017-335236794.1584453232" H 11250 4750 50  0001 C CNN
F 4 "WE-CBF ferrite bead, WE-CBF series, 30 Ohm @ 100MHz, 1Amp" H 11250 4750 50  0001 C CNN "Description"
F 5 "Wurth" H 11250 4750 50  0001 C CNN "Manufacturer"
F 6 "742792601" H 11250 4750 50  0001 C CNN "Manufacturer_PN"
	1    11250 4750
	1    0    0    -1  
$EndComp
$Comp
L power:GND #PWR013
U 1 1
P 11250 5950
F 0 "#PWR013" H 11250 5700 50  0001 C CNN
F 1 "GND" H 11255 5777 50  0000 C CNN
F 2 "" H 11250 5950 50  0001 C CNN
F 3 "" H 11250 5950 50  0001 C CNN
	1    11250 5950
	1    0    0    -1  
$EndComp
Wire Wire Line
	11050 5050 11250 5050
Wire Wire Line
	11250 5050 11250 4900
Wire Wire Line
	11250 5150 11250 5050
Connection ~ 11250 5050
Wire Wire Line
	11700 5150 11700 5050
Wire Wire Line
	11700 5050 11250 5050
Wire Wire Line
	11250 5450 11250 5550
Wire Wire Line
	11250 5550 11700 5550
Wire Wire Line
	11700 5550 11700 5450
Wire Wire Line
	11250 5550 11250 5650
Connection ~ 11250 5550
Wire Wire Line
	11050 5850 11250 5850
Connection ~ 11250 5850
Wire Wire Line
	11250 5850 11250 5950
Wire Wire Line
	11050 5750 11250 5750
Connection ~ 11250 5750
Wire Wire Line
	11250 5750 11250 5850
Wire Wire Line
	11050 5650 11250 5650
Connection ~ 11250 5650
Wire Wire Line
	11250 5650 11250 5750
Wire Wire Line
	11050 5550 11250 5550
$Comp
L power:+3V3 #PWR012
U 1 1
P 11250 4600
F 0 "#PWR012" H 11250 4450 50  0001 C CNN
F 1 "+3V3" H 11265 4773 50  0000 C CNN
F 2 "" H 11250 4600 50  0001 C CNN
F 3 "" H 11250 4600 50  0001 C CNN
	1    11250 4600
	1    0    0    -1  
$EndComp
Wire Wire Line
	9100 4750 9100 5050
Wire Wire Line
	9100 5050 9600 5050
Wire Wire Line
	8950 5050 8950 5150
Wire Wire Line
	8950 5150 9600 5150
Wire Wire Line
	8850 5150 8850 5250
Wire Wire Line
	8850 5250 9600 5250
Wire Wire Line
	8550 5250 8550 4950
Wire Wire Line
	8550 4950 9600 4950
Wire Wire Line
	8450 5350 8450 4850
Wire Wire Line
	8450 4850 9600 4850
$Comp
L Device:R R9
U 1 1
P 9750 4950
F 0 "R9" V 9700 5150 50  0000 C CNN
F 1 "100E" V 9750 4950 50  0000 C CNN
F 2 "Resistor_SMD:R_0603_1608Metric" V 9680 4950 50  0001 C CNN
F 3 "~" H 9750 4950 50  0001 C CNN
F 4 "100 Ohm/1%/0603 chip resistor" V 9750 4950 50  0001 C CNN "Description"
F 5 "Any" H 9750 4950 50  0001 C CNN "Manufacturer"
F 6 "Any" H 9750 4950 50  0001 C CNN "Manufacturer_PN"
	1    9750 4950
	0    1    1    0   
$EndComp
$Comp
L Device:R R11
U 1 1
P 9750 5050
F 0 "R11" V 9700 5250 50  0000 C CNN
F 1 "100E" V 9750 5050 50  0000 C CNN
F 2 "Resistor_SMD:R_0603_1608Metric" V 9680 5050 50  0001 C CNN
F 3 "~" H 9750 5050 50  0001 C CNN
F 4 "100 Ohm/1%/0603 chip resistor" V 9750 5050 50  0001 C CNN "Description"
F 5 "Any" H 9750 5050 50  0001 C CNN "Manufacturer"
F 6 "Any" H 9750 5050 50  0001 C CNN "Manufacturer_PN"
	1    9750 5050
	0    1    1    0   
$EndComp
$Comp
L Device:R R12
U 1 1
P 9750 5150
F 0 "R12" V 9700 5350 50  0000 C CNN
F 1 "100E" V 9750 5150 50  0000 C CNN
F 2 "Resistor_SMD:R_0603_1608Metric" V 9680 5150 50  0001 C CNN
F 3 "~" H 9750 5150 50  0001 C CNN
F 4 "100 Ohm/1%/0603 chip resistor" V 9750 5150 50  0001 C CNN "Description"
F 5 "Any" H 9750 5150 50  0001 C CNN "Manufacturer"
F 6 "Any" H 9750 5150 50  0001 C CNN "Manufacturer_PN"
	1    9750 5150
	0    1    1    0   
$EndComp
$Comp
L Device:R R13
U 1 1
P 9750 5250
F 0 "R13" V 9700 5450 50  0000 C CNN
F 1 "100E" V 9750 5250 50  0000 C CNN
F 2 "Resistor_SMD:R_0603_1608Metric" V 9680 5250 50  0001 C CNN
F 3 "~" H 9750 5250 50  0001 C CNN
F 4 "100 Ohm/1%/0603 chip resistor" V 9750 5250 50  0001 C CNN "Description"
F 5 "Any" H 9750 5250 50  0001 C CNN "Manufacturer"
F 6 "Any" H 9750 5250 50  0001 C CNN "Manufacturer_PN"
	1    9750 5250
	0    1    1    0   
$EndComp
Wire Wire Line
	9900 5250 10100 5250
Wire Wire Line
	9900 5150 10100 5150
Wire Wire Line
	9900 5050 10100 5050
Wire Wire Line
	9900 4950 10100 4950
Wire Wire Line
	6550 5050 8950 5050
Wire Wire Line
	6550 5150 8850 5150
Wire Wire Line
	6550 5250 8550 5250
Wire Wire Line
	6550 5350 8450 5350
$Comp
L Device:R R8
U 1 1
P 9750 4850
F 0 "R8" V 9700 5050 50  0000 C CNN
F 1 "100E" V 9750 4850 50  0000 C CNN
F 2 "Resistor_SMD:R_0603_1608Metric" V 9680 4850 50  0001 C CNN
F 3 "~" H 9750 4850 50  0001 C CNN
F 4 "100 Ohm/1%/0603 chip resistor" V 9750 4850 50  0001 C CNN "Description"
F 5 "Any" H 9750 4850 50  0001 C CNN "Manufacturer"
F 6 "Any" H 9750 4850 50  0001 C CNN "Manufacturer_PN"
	1    9750 4850
	0    1    1    0   
$EndComp
Wire Wire Line
	9900 4850 10100 4850
$Comp
L Device:R R14
U 1 1
P 9750 5350
F 0 "R14" V 9700 5550 50  0000 C CNN
F 1 "100E" V 9750 5350 50  0000 C CNN
F 2 "Resistor_SMD:R_0603_1608Metric" V 9680 5350 50  0001 C CNN
F 3 "~" H 9750 5350 50  0001 C CNN
F 4 "100 Ohm/1%/0603 chip resistor" V 9750 5350 50  0001 C CNN "Description"
F 5 "Any" H 9750 5350 50  0001 C CNN "Manufacturer"
F 6 "Any" H 9750 5350 50  0001 C CNN "Manufacturer_PN"
	1    9750 5350
	0    1    1    0   
$EndComp
$Comp
L Device:R R16
U 1 1
P 9750 5450
F 0 "R16" V 9700 5650 50  0000 C CNN
F 1 "100E" V 9750 5450 50  0000 C CNN
F 2 "Resistor_SMD:R_0603_1608Metric" V 9680 5450 50  0001 C CNN
F 3 "~" H 9750 5450 50  0001 C CNN
F 4 "100 Ohm/1%/0603 chip resistor" V 9750 5450 50  0001 C CNN "Description"
F 5 "Any" H 9750 5450 50  0001 C CNN "Manufacturer"
F 6 "Any" H 9750 5450 50  0001 C CNN "Manufacturer_PN"
	1    9750 5450
	0    1    1    0   
$EndComp
$Comp
L Device:R R17
U 1 1
P 9750 5750
F 0 "R17" V 9700 5950 50  0000 C CNN
F 1 "100E" V 9750 5750 50  0000 C CNN
F 2 "Resistor_SMD:R_0603_1608Metric" V 9680 5750 50  0001 C CNN
F 3 "~" H 9750 5750 50  0001 C CNN
F 4 "100 Ohm/1%/0603 chip resistor" V 9750 5750 50  0001 C CNN "Description"
F 5 "Any" H 9750 5750 50  0001 C CNN "Manufacturer"
F 6 "Any" H 9750 5750 50  0001 C CNN "Manufacturer_PN"
	1    9750 5750
	0    1    1    0   
$EndComp
$Comp
L Device:R R18
U 1 1
P 9750 5850
F 0 "R18" V 9700 6050 50  0000 C CNN
F 1 "100E" V 9750 5850 50  0000 C CNN
F 2 "Resistor_SMD:R_0603_1608Metric" V 9680 5850 50  0001 C CNN
F 3 "~" H 9750 5850 50  0001 C CNN
F 4 "100 Ohm/1%/0603 chip resistor" V 9750 5850 50  0001 C CNN "Description"
F 5 "Any" H 9750 5850 50  0001 C CNN "Manufacturer"
F 6 "Any" H 9750 5850 50  0001 C CNN "Manufacturer_PN"
	1    9750 5850
	0    1    1    0   
$EndComp
Wire Wire Line
	9900 5350 10100 5350
Wire Wire Line
	10100 5450 9900 5450
Wire Wire Line
	9900 5750 10100 5750
Wire Wire Line
	9900 5850 10100 5850
Wire Wire Line
	4050 5650 5350 5650
Wire Wire Line
	9600 5850 9600 6800
Wire Wire Line
	9600 6800 4050 6800
Wire Wire Line
	4050 6800 4050 5650
Wire Wire Line
	3950 5550 3950 6900
Wire Wire Line
	3950 6900 9500 6900
Wire Wire Line
	9500 6900 9500 5750
Wire Wire Line
	9500 5750 9600 5750
Wire Wire Line
	3950 5550 5350 5550
Wire Wire Line
	3850 5350 3850 7000
Wire Wire Line
	3850 7000 9400 7000
Wire Wire Line
	9400 7000 9400 5450
Wire Wire Line
	9400 5450 9600 5450
Wire Wire Line
	3850 5350 5350 5350
Wire Wire Line
	9300 5350 9600 5350
NoConn ~ 6550 5650
NoConn ~ 6550 5450
NoConn ~ 10100 5550
NoConn ~ 10100 5650
$Comp
L Device:LED D3
U 1 1
P 3150 4200
F 0 "D3" V 3189 4082 50  0000 R CNN
F 1 "RED" V 3098 4082 50  0000 R CNN
F 2 "LED_SMD:LED_0603_1608Metric" H 3150 4200 50  0001 C CNN
F 3 "http://www.farnell.com/datasheets/2046055.pdf?_ga=2.166001531.477503528.1588231017-335236794.1584453232" H 3150 4200 50  0001 C CNN
F 4 "Kingbright" V 3150 4200 50  0001 C CNN "Manufacturer"
F 5 "KP-1608EC" V 3150 4200 50  0001 C CNN "Manufacturer_PN"
F 6 "Red LED, 0603" V 3150 4200 50  0001 C CNN "Description"
	1    3150 4200
	0    -1   -1   0   
$EndComp
Wire Wire Line
	2850 4650 5350 4650
$Comp
L Device:LED D4
U 1 1
P 3550 4200
F 0 "D4" V 3589 4083 50  0000 R CNN
F 1 "GRN" V 3498 4083 50  0000 R CNN
F 2 "LED_SMD:LED_0603_1608Metric" H 3550 4200 50  0001 C CNN
F 3 "http://www.farnell.com/datasheets/2046055.pdf?_ga=2.166001531.477503528.1588231017-335236794.1584453232" H 3550 4200 50  0001 C CNN
F 4 "Kingbright" V 3550 4200 50  0001 C CNN "Manufacturer"
F 5 "KPT-1608SGC" V 3550 4200 50  0001 C CNN "Manufacturer_PN"
F 6 "Green LED, 0603" V 3550 4200 50  0001 C CNN "Description"
	1    3550 4200
	0    -1   -1   0   
$EndComp
$Comp
L Device:R R19
U 1 1
P 3150 3900
F 0 "R19" V 3100 4100 50  0000 C CNN
F 1 "100E" V 3150 3900 50  0000 C CNN
F 2 "Resistor_SMD:R_0603_1608Metric" V 3080 3900 50  0001 C CNN
F 3 "~" H 3150 3900 50  0001 C CNN
F 4 "100 Ohm/1%/0603 chip resistor" V 3150 3900 50  0001 C CNN "Description"
F 5 "Any" H 3150 3900 50  0001 C CNN "Manufacturer"
F 6 "Any" H 3150 3900 50  0001 C CNN "Manufacturer_PN"
	1    3150 3900
	1    0    0    -1  
$EndComp
$Comp
L Device:R R20
U 1 1
P 3550 3900
F 0 "R20" V 3500 4100 50  0000 C CNN
F 1 "100E" V 3550 3900 50  0000 C CNN
F 2 "Resistor_SMD:R_0603_1608Metric" V 3480 3900 50  0001 C CNN
F 3 "~" H 3550 3900 50  0001 C CNN
F 4 "100 Ohm/1%/0603 chip resistor" V 3550 3900 50  0001 C CNN "Description"
F 5 "Any" H 3550 3900 50  0001 C CNN "Manufacturer"
F 6 "Any" H 3550 3900 50  0001 C CNN "Manufacturer_PN"
	1    3550 3900
	1    0    0    -1  
$EndComp
Wire Wire Line
	4850 3600 3550 3600
Wire Wire Line
	3150 3600 3150 3750
Connection ~ 4850 3600
Wire Wire Line
	3550 3750 3550 3600
Connection ~ 3550 3600
Wire Wire Line
	3550 3600 3150 3600
Wire Wire Line
	3550 4350 3550 4950
Wire Wire Line
	3550 4950 5350 4950
$Comp
L Connector:TestPoint TP7
U 1 1
P 7550 4850
F 0 "TP7" V 7550 5100 50  0000 C CNN
F 1 "TestPoint" V 7654 4922 50  0001 C CNN
F 2 "TestPoint:TestPoint_Pad_D1.0mm" H 7750 4850 50  0001 C CNN
F 3 "~" H 7750 4850 50  0001 C CNN
F 4 "Testpoint" H 7550 4850 50  0001 C CNN "Description"
F 5 "Not Applicable" H 7550 4850 50  0001 C CNN "Manufacturer"
F 6 "Not Applicable" H 7550 4850 50  0001 C CNN "Manufacturer_PN"
	1    7550 4850
	0    1    1    0   
$EndComp
$Comp
L Connector:TestPoint TP8
U 1 1
P 7550 4950
F 0 "TP8" V 7550 5200 50  0000 C CNN
F 1 "TestPoint" V 7654 5022 50  0001 C CNN
F 2 "TestPoint:TestPoint_Pad_D1.0mm" H 7750 4950 50  0001 C CNN
F 3 "~" H 7750 4950 50  0001 C CNN
F 4 "Testpoint" H 7550 4950 50  0001 C CNN "Description"
F 5 "Not Applicable" H 7550 4950 50  0001 C CNN "Manufacturer"
F 6 "Not Applicable" H 7550 4950 50  0001 C CNN "Manufacturer_PN"
	1    7550 4950
	0    1    1    0   
$EndComp
NoConn ~ 5350 5750
Wire Wire Line
	6550 4750 9100 4750
Wire Wire Line
	9300 5350 9300 6150
Wire Wire Line
	9300 6150 6550 6150
Wire Wire Line
	1200 2800 1200 5850
Wire Wire Line
	1200 5850 5050 5850
Wire Wire Line
	1200 2700 1300 2700
Wire Wire Line
	1300 2700 1300 5950
Wire Wire Line
	1300 5950 5050 5950
Wire Wire Line
	5350 5250 3150 5250
Wire Wire Line
	3150 4350 3150 5250
NoConn ~ 5350 5050
$EndSCHEMATC
